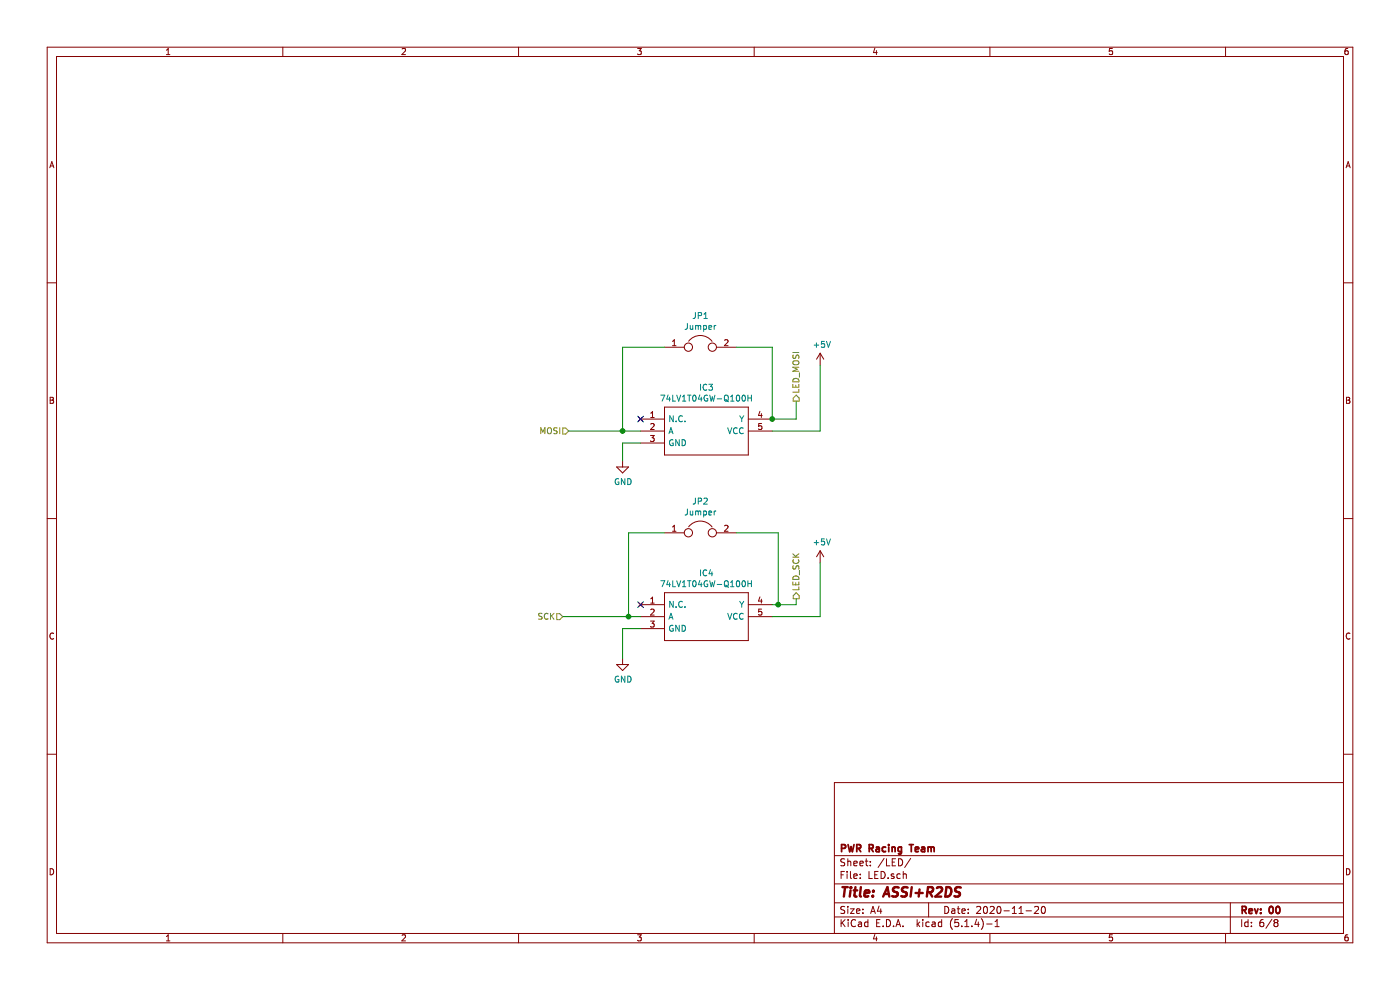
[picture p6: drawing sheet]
EESchema Schematic File Version 4
LIBS:ASSI_N_R2DS-cache
EELAYER 30 0
EELAYER END
$Descr A4 11693 8268
encoding utf-8
Sheet 6 8
Title "ASSI+R2DS"
Date "2020-11-20"
Rev "00"
Comp "PWR Racing Team"
Comment1 ""
Comment2 ""
Comment3 ""
Comment4 ""
$EndDescr
Text HLabel 6650 3350 1    50   Output ~ 0
LED_MOSI
Text HLabel 6650 5000 1    50   Output ~ 0
LED_SCK
Text HLabel 4750 3600 0    50   Input ~ 0
MOSI
Text HLabel 4700 5150 0    50   Input ~ 0
SCK
$Comp
L SamacSys_Parts:74LV1T04GW-Q100H IC3
U 1 1
P 5350 3500
AR Path="/5FB2470E/5FAD268A" Ref="IC3"  Part="1" 
AR Path="/5FB5B2EC/5FAD268A" Ref="IC?"  Part="1" 
F 0 "IC3" H 5900 3765 50  0000 C CNN
F 1 "74LV1T04GW-Q100H" H 5900 3674 50  0000 C CNN
F 2 "SOT65P212X110-5N" H 6300 3600 50  0001 L CNN
F 3 "" H 6300 3500 50  0001 L CNN
F 4 "Translation - Voltage Levels 74LV1T04GW-Q100/SOT353/UMT5" H 6300 3400 50  0001 L CNN "Description"
F 5 "1.1" H 6300 3300 50  0001 L CNN "Height"
F 6 "771-74LV1T04GW-Q100H" H 6300 3200 50  0001 L CNN "Mouser Part Number"
F 7 "https://www.mouser.co.uk/ProductDetail/Nexperia/74LV1T04GW-Q100H?qs=W%2FMpXkg%252BdQ4uMOAh2KP3qg%3D%3D" H 6300 3100 50  0001 L CNN "Mouser Price/Stock"
F 8 "Nexperia" H 6300 3000 50  0001 L CNN "Manufacturer_Name"
F 9 "74LV1T04GW-Q100H" H 6300 2900 50  0001 L CNN "Manufacturer_Part_Number"
	1    5350 3500
	1    0    0    -1  
$EndComp
$Comp
L SamacSys_Parts:74LV1T04GW-Q100H IC4
U 1 1
P 5350 5050
AR Path="/5FB2470E/5FAD6072" Ref="IC4"  Part="1" 
AR Path="/5FB5B2EC/5FAD6072" Ref="IC?"  Part="1" 
F 0 "IC4" H 5900 5315 50  0000 C CNN
F 1 "74LV1T04GW-Q100H" H 5900 5224 50  0000 C CNN
F 2 "SOT65P212X110-5N" H 6300 5150 50  0001 L CNN
F 3 "" H 6300 5050 50  0001 L CNN
F 4 "Translation - Voltage Levels 74LV1T04GW-Q100/SOT353/UMT5" H 6300 4950 50  0001 L CNN "Description"
F 5 "1.1" H 6300 4850 50  0001 L CNN "Height"
F 6 "771-74LV1T04GW-Q100H" H 6300 4750 50  0001 L CNN "Mouser Part Number"
F 7 "https://www.mouser.co.uk/ProductDetail/Nexperia/74LV1T04GW-Q100H?qs=W%2FMpXkg%252BdQ4uMOAh2KP3qg%3D%3D" H 6300 4650 50  0001 L CNN "Mouser Price/Stock"
F 8 "Nexperia" H 6300 4550 50  0001 L CNN "Manufacturer_Name"
F 9 "74LV1T04GW-Q100H" H 6300 4450 50  0001 L CNN "Manufacturer_Part_Number"
	1    5350 5050
	1    0    0    -1  
$EndComp
Wire Wire Line
	5350 5150 5250 5150
Wire Wire Line
	5200 3700 5200 3850
Wire Wire Line
	5350 5250 5200 5250
Wire Wire Line
	5350 3700 5200 3700
Wire Wire Line
	4750 3600 5200 3600
$Comp
L power:+5V #PWR039
U 1 1
P 6850 3050
AR Path="/5FB2470E/5FADA922" Ref="#PWR039"  Part="1" 
AR Path="/5FB5B2EC/5FADA922" Ref="#PWR?"  Part="1" 
F 0 "#PWR039" H 6850 2900 50  0001 C CNN
F 1 "+5V" H 6865 3223 50  0000 C CNN
F 2 "" H 6850 3050 50  0001 C CNN
F 3 "" H 6850 3050 50  0001 C CNN
	1    6850 3050
	1    0    0    -1  
$EndComp
Wire Wire Line
	6450 5050 6500 5050
Wire Wire Line
	6650 5050 6650 5000
$Comp
L power:+5V #PWR040
U 1 1
P 6850 4700
AR Path="/5FB2470E/5FADBEDD" Ref="#PWR040"  Part="1" 
AR Path="/5FB5B2EC/5FADBEDD" Ref="#PWR?"  Part="1" 
F 0 "#PWR040" H 6850 4550 50  0001 C CNN
F 1 "+5V" H 6865 4873 50  0000 C CNN
F 2 "" H 6850 4700 50  0001 C CNN
F 3 "" H 6850 4700 50  0001 C CNN
	1    6850 4700
	1    0    0    -1  
$EndComp
Wire Wire Line
	6450 5150 6850 5150
Wire Wire Line
	6850 4700 6850 5150
Wire Wire Line
	6450 3500 6650 3500
Wire Wire Line
	6650 3500 6650 3350
Wire Wire Line
	6450 3600 6850 3600
Wire Wire Line
	6850 3050 6850 3600
$Comp
L Device:Jumper JP1
U 1 1
P 5850 2900
AR Path="/5FB2470E/5FAF4EF6" Ref="JP1"  Part="1" 
AR Path="/5FB5B2EC/5FAF4EF6" Ref="JP?"  Part="1" 
F 0 "JP1" H 5850 3164 50  0000 C CNN
F 1 "Jumper" H 5850 3073 50  0000 C CNN
F 2 "Connector_PinHeader_1.00mm:PinHeader_1x02_P1.00mm_Vertical" H 5850 2900 50  0001 C CNN
F 3 "~" H 5850 2900 50  0001 C CNN
	1    5850 2900
	1    0    0    -1  
$EndComp
Wire Wire Line
	5200 2900 5200 3600
Connection ~ 5200 3600
Wire Wire Line
	5200 3600 5350 3600
Wire Wire Line
	6450 2900 6450 3500
Connection ~ 6450 3500
$Comp
L Device:Jumper JP2
U 1 1
P 5850 4450
AR Path="/5FB2470E/5FB3D4CC" Ref="JP2"  Part="1" 
AR Path="/5FB5B2EC/5FB3D4CC" Ref="JP?"  Part="1" 
F 0 "JP2" H 5850 4714 50  0000 C CNN
F 1 "Jumper" H 5850 4623 50  0000 C CNN
F 2 "Connector_PinHeader_1.00mm:PinHeader_1x02_P1.00mm_Vertical" H 5850 4450 50  0001 C CNN
F 3 "~" H 5850 4450 50  0001 C CNN
	1    5850 4450
	1    0    0    -1  
$EndComp
Wire Wire Line
	5550 4450 5250 4450
Wire Wire Line
	6150 4450 6500 4450
Wire Wire Line
	5550 2900 5200 2900
Wire Wire Line
	6150 2900 6450 2900
$Comp
L power:GND #PWR037
U 1 1
P 5200 3850
AR Path="/5FB2470E/5FAD7139" Ref="#PWR037"  Part="1" 
AR Path="/5FB5B2EC/5FAD7139" Ref="#PWR?"  Part="1" 
F 0 "#PWR037" H 5200 3600 50  0001 C CNN
F 1 "GND" H 5205 3677 50  0000 C CNN
F 2 "" H 5200 3850 50  0001 C CNN
F 3 "" H 5200 3850 50  0001 C CNN
	1    5200 3850
	1    0    0    -1  
$EndComp
Wire Wire Line
	5200 5250 5200 5500
$Comp
L power:GND #PWR038
U 1 1
P 5200 5500
AR Path="/5FB2470E/5FAD769A" Ref="#PWR038"  Part="1" 
AR Path="/5FB5B2EC/5FAD769A" Ref="#PWR?"  Part="1" 
F 0 "#PWR038" H 5200 5250 50  0001 C CNN
F 1 "GND" H 5205 5327 50  0000 C CNN
F 2 "" H 5200 5500 50  0001 C CNN
F 3 "" H 5200 5500 50  0001 C CNN
	1    5200 5500
	1    0    0    -1  
$EndComp
NoConn ~ 5350 3500
NoConn ~ 5350 5050
Wire Wire Line
	6500 4450 6500 5050
Connection ~ 6500 5050
Wire Wire Line
	6500 5050 6650 5050
Wire Wire Line
	5250 4450 5250 5150
Connection ~ 5250 5150
Wire Wire Line
	5250 5150 4700 5150
$EndSCHEMATC
